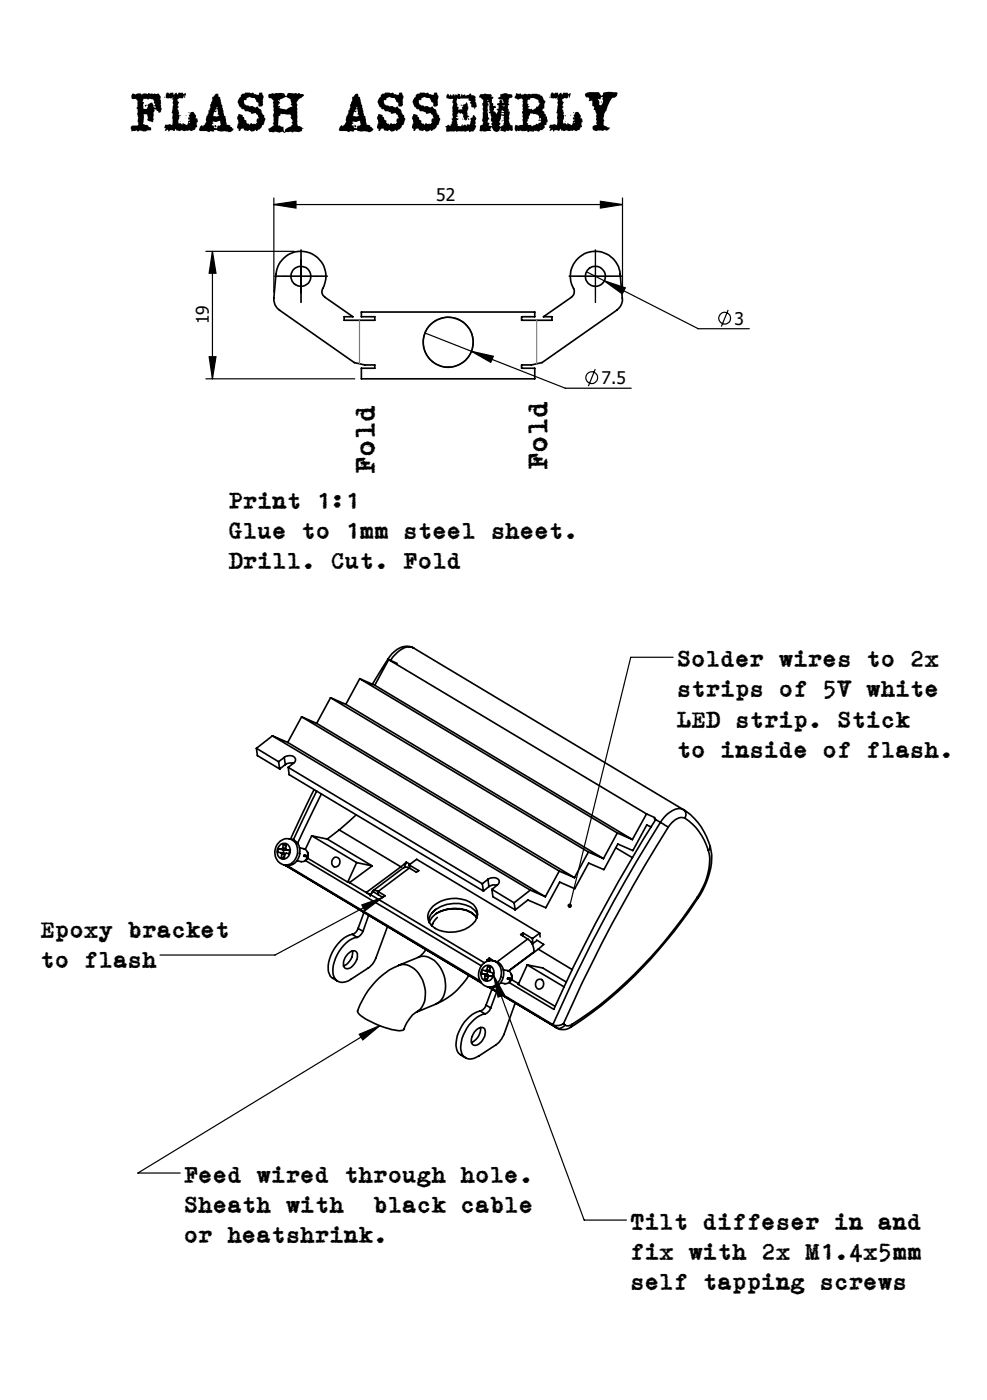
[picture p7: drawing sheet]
<svg xmlns="http://www.w3.org/2000/svg" width="148mm" height="210mm" viewBox="0 0 148 210" stroke-linecap="round" stroke-linejoin="round" font-family="sans-serif">
<g fill="none" stroke="#000" stroke-width=".25">
<path d="M42.5 38.8a3.8 3.8 0 0 1 5-.3 3.8 3.8 0 0 1 .8 4.9v.6l.4 .6 4.2 2.9h-1.3v.5h4.6v-.5h-2v-.7h26v.7h-2v.5h4.6v-.5h-1.3l4.2-2.9a1.16 1.16 0 0 0 .1-1.7 3.7 3.7 0 0 1 2.6-5.1 3.7 3.7 0 0 1 4.6 3.3l.3 3.6a2 2 0 0 1-.8 1.8l-11.2 7.9-1.6 .3h-1.5v.5h2v1.6h-26v-1.6h2v-.5h-1.5l-1.6-.3-11.2-7.9a1.93 1.93 0 0 1-.8-1.8l.4-4.3 .5-1.1zM58.2 98.9l-2.4 3.7M58.2 98.9l.1 .1M58.3 98.9l38.6 23.2M58.3 98.9l-2.1 3.9M58.3 98.9l1.2 .6M62 97.2l40.5 24.3M62 97.2a2.59 2.59 0 0 0-3.2 .9l-.6 .8M62 97.2a2.1 2.1 0 0 0-2.5 .7l-.9 1.2M38.5 112.2l3.3 2.1M38.5 112.2l.1 1.1 3.3 2M40.9 110.4l-2.4 1.8"/>
<path d="M40.9 110.4l38.6 23.1M40.9 110.4l2.2 1M41.8 114.3l.1 1M42.6 113.6a1.14 1.14 0 0 1 1.7 .2l-.1 .5-1 .8M42.6 113.6l-.8 .7M42.6 113.6l.2 1.1M42.8 114.7l-.9 .6M43.1 111.4l38.7 23.1M43.2 115.1l29.1 17.5M43.2 115.1l.2 1.1 29.1 17.5M44 114.5h-.7l-.5 .2M45.2 107.5l-2.1 3.9"/>
<path d="M45.2 107.5l38.7 23.2M45.2 107.5l2.3 1M47.1 118.5l-3.5 7.4M47.5 118.7l-3.5 7.3M47.5 108.5l38.6 23.1M48.2 119.1l-3.6 7.4M49.6 104.7l-2.1 3.8M49.6 104.7l38.6 23.1M49.6 104.7l2.3 .9M51.9 105.6l38.6 23.2M53.9 101.8l-2 3.8M53.9 101.8l38.7 23.1"/>
<path d="M53.9 101.8l2.3 1M56.2 102.8l38.6 23.1M41.7 127.3l.5 .1M41.7 127.3l-.1 .5 .5 .1M41.7 127.3l.8 .2M42.1 126.6a.95 .95 0 0 1 1.1 .1 .95 .95 0 0 1 .3 1.1 .98 .98 0 0 1-1 1.1 .98 .98 0 0 1-.9-1.2 1.47 1.47 0 0 1 .5-1.1zM42.1 127.9l.2 .2M42.1 127.9l.6 .1v.2M42.2 127.4l.5 .1M42.3 128.1l-.1 .6M42.3 128.1l.4 .1M42.4 127.2l-.2 .2"/>
<path d="M42.4 127.2l.5 .1M42.5 126.6h.4l-.1 .6 .2 .3M42.5 126.6l-.1 .6M42.5 126.6l.4 .4M42.5 127.5h.2M42.5 127.5v.5M42.7 128.5l-.5 .2M42.8 129.8l.1 .1M42.9 129.8l.1 .2M42.9 127.3l-.2 .2M42.9 129.9l29.2 17.5M42.9 129.9l.2 .1"/>
<path d="M43 127.5h.5l-.1 .5h-.5l-.2 .2-.1 .6-.4-.1M43 127.5l.4 .1M43.1 129.8l28.9 17.4M43.4 125.8a2.01 2.01 0 0 0-2.1 1.6 2.01 2.01 0 0 0 1.3 2.3M43.4 125.8a1.85 1.85 0 0 1 1.5 2.6 1.77 1.77 0 0 1-2.3 1.3M43.4 125.8a1.93 1.93 0 0 1 .9 3 1.59 1.59 0 0 1-1.7 .9M44.9 127.2a1.12 1.12 0 0 1 1.3 .9l-.1 .3M45.6 128.3h.1M45.6 128.3v.1M45.6 128.4l.5 .1M45.6 128.3l.6 .1M45.8 129.1l26.4 15.8"/>
<path d="M46.1 128.5a.96 .96 0 0 1-.9 .7l-.7-.1M46.1 127.8l.1 .6M46.1 128.5l-.2 .5M46.1 128.7l6 3.6M46.1 128.4l-.5-.1v.1M46.1 128.4h.1M46.7 125.4l2.4 .5M46.7 125.4l-.9 2M46.7 125.4l6.8 4M49.1 125.9l6.7 4M50.1 128.7a.71 .71 0 0 1 .9 .6 .71 .71 0 0 1-.8 .8 .77 .77 0 0 1-.5-.7 .77 .77 0 0 1 .4-.7zM50.9 124.5l-1.8 1.4"/>
<path d="M50.9 124.5l9.2 5.5M52.1 132.3l.3 .1M53.4 122.2l-2.5 2.3M53.5 129.4l-1.4 2.9M53.5 129.4l2.3 .5M53.7 139.3a1.19 1.19 0 0 1-.9 .9M53.7 139.3l.7 .4M54.4 139.7a1.54 1.54 0 0 1-.8 .9M54.6 136.9l-.9 2.4M55.3 137.3l-.9 2.4M55.5 134.2l17.1 10.2M55.5 134.2v.2"/>
<path d="M55.8 129.9l-3.4 2.5M56.7 133.7l-.2-.1a.45 .45 0 0 0-.8 .3M56.7 133.7l1 .7-.3 .2-1.4-.8-.5 .4M56.7 133.7v.5M58.1 139l-1.7 4.7a2.91 2.91 0 0 1-1.2 1.5l-2.6 1.7a1.7 1.7 0 0 1-2.3 0 3.7 3.7 0 0 1 .3-3.7 4.5 4.5 0 0 1 3-2.6M60.1 130l-5.2 3.9 .6 .3-3.1-1.8M60.5 130.2l-4.6 3.4M60.5 130.2l.5-.1 .4 .1M60.9 129.3l-.8 .7M60.9 129.3l.6 .3M60.9 129.3l-.3 .8M61.3 129.7l1.5 .9-.4 .2-1-.6"/>
<path d="M61.3 129.7l1.2-.8 18.4 11.1M61.3 129.7l.1 .5M61.4 130.2l-4.7 3.5M64.8 136.9a4.9 4.9 0 0 1 5.8-.8l.6 .5 .4 .7M64.9 138.6l-.2 .2M64.9 135.9a5 5 0 0 1 6.1-.2 1.91 1.91 0 0 1-.2 2.9 4.9 4.9 0 0 1-6 .3 1.89 1.89 0 0 1 .1-3zM65.3 136.4l-.1 .1a2.08 2.08 0 0 0-.9 1.8M65.4 137a5.5 5.5 0 0 1 5.3-.1l.8 .8M65.4 137l-.6 .6-.4 .8M65.6 137.6l-.7 .8-.2 .5M72.3 132.6l.2 1.1M73.2 131.9a1.18 1.18 0 0 1 1.7 .2l-.1 .5-1 .8"/>
<path d="M73.2 131.9l-.9 .7M73.2 131.9l.1 1.1M73.3 133l-.8 .7M73.8 133.4l.1 1.1 3.4 2M73.8 133.4l3.3 2M74.5 132.8a1.3 1.3 0 0 0-1.2 .2M77.1 135.4l.2 1.1M78.4 139.9l1.4 .9M78.4 139.9l-.3 .3 1 .7M78.4 139.9l.1 .5M79.5 133.5l-2.4 1.9M79.5 133.5l2.3 1"/>
<path d="M80.9 140l-1.1 .8M80.9 140l.1 .5M83.9 130.7l-2.1 3.8M83.9 130.7l2.2 .9M88.2 127.8l-2.1 3.8M88.2 127.8l2.3 1M92.3 127.2l2.5 1.4M92.6 124.9l-2.1 3.9M92.6 124.9l2.2 1M96.9 122.1l-2.1 3.8M96.9 122.1l1.3 .6M97.6 124l-.6-.3-2.1 3.9-2.3-1-2 3.8-2.3-.9-2.1 3.8-2.3-1-2.1 3.9-2.6-1.2-1.9 1.5"/>
<path d="M98.1 122.8l.2 .1M98.3 122.9a229 229 0 0 0-15.3 28.5l-6.7-4M98.3 122.9l.7 .5M99 123.4a234.6 234.6 0 0 0-16.1 30.3M99 123.4l1.2 .7M100.2 124.1a224.4 224.4 0 0 0-15.7 29.5M102.5 121.5a1.87 1.87 0 0 0-2.1 .3l-.7 .7-.7 .9M102.5 121.5a.94 .94 0 0 1 .2 1.2M102.5 121.5a9.5 9.5 0 0 1 4 5.4M102.7 122.7a8.7 8.7 0 0 1 3.5 4.9M102.7 122.7a1.91 1.91 0 0 0-2.2 1l-.3 .4M104.6 134.6a66.8 66.8 0 0 1-17.5 18.2l-1.3 .9"/>
<path d="M104.6 134.6l.1 .1M104.7 134.7a67.3 67.3 0 0 1-18.4 19l-.7 .4M106.2 127.6a8.5 8.5 0 0 1-1.2 6.3l-.4 .7M106.5 126.9a8.5 8.5 0 0 1-.9 6.1l-.9 1.7M106.5 126.9l-.1 .4-.2 .3M52.2 143.1a.79 .79 0 0 1 .7-.5 .79 .79 0 0 1 .7 .4 2.19 2.19 0 0 1-1.4 2.3 .57 .57 0 0 1-.7-.7 2.11 2.11 0 0 1 .7-1.5zM52.8 140.2a5.4 5.4 0 0 0-3.5 4.1 2.17 2.17 0 0 0 1.3 2.9M52.8 140.2l.8 .4M52.8 142.6a2.13 2.13 0 0 1-1.3 2.3M59.8 144.8a11.2 11.2 0 0 0-6.2 7 5.9 5.9 0 0 0 2.6 1.8 7.9 7.9 0 0 0 4.2 .9h.1a5.5 5.5 0 0 1 2.5-3.1 4.5 4.5 0 0 0-.2-5.4 2.68 2.68 0 0 0-3-1.2l3-1.2a2.65 2.65 0 0 1 3 1.2 4.7 4.7 0 0 1 .5 5l-.3 .3-.6 .5-3 1.2M63.9 142.4l-.7 .9-.5 .3M70.3 146.3a10.4 10.4 0 0 1-5 4.3"/>
<path d="M71.4 154.5a.77 .77 0 0 1 .7-.4 .77 .77 0 0 1 .6 .4 1.99 1.99 0 0 1-1.6 2.3 .91 .91 0 0 1-.3-1.3zM72 151.7a5.4 5.4 0 0 0-3.6 5.5 1.78 1.78 0 0 0 1.4 1.5M72 151.7l.7 .4M72 154.1a2.26 2.26 0 0 1-1.3 2.3M72.2 146l.4 .1M72.2 146l.8 .2M72.6 145.1a.92 .92 0 0 1 1-.2 .92 .92 0 0 1 .5 1 1.03 1.03 0 0 1-.6 1.1 1.03 1.03 0 0 1-1.2-.2 1.35 1.35 0 0 1 .3-1.7zM72.6 146.1l.2 .3M72.6 146.1l.6 .2M72.8 145.6l-.5-.1-.1 .5M72.8 146.4l-.2 .6M72.8 145.6l.5 .1h.1"/>
<path d="M72.8 146.4l.4 .1M72.9 150.8a1.36 1.36 0 0 1-.9 .9M72.9 150.8l.7 .4M73 145.5l-.2 .1M73 145.5h.4M73 146.2l.2 .1M73.1 146.8l-.5 .2M73.1 145.7l-.1 .5M73.2 144.9l.4 .1-.2 .6 .1 .2 .5 .2-.1 .5-.5-.1M73.2 144.9l-.2 .6M73.2 144.9l.3 .3M73.2 146.3l.1 .1"/>
<path d="M73.3 148.1l10.3 6.1M73.3 148.1l10.1 6.1M73.4 143.7l.7 .5M73.4 143.7l-.4 .3 .3 .1M73.4 143.7v.4M73.4 146.4l-.2 .1-.2 .6-.4-.1M73.4 146.4l.5 .1M73.6 151.2a1.36 1.36 0 0 1-.9 .9M73.6 148.1l9.3 5.6M73.8 148.4l-.9 2.4M73.9 144.1a2.03 2.03 0 0 0-2.1 1.4 2.03 2.03 0 0 0 .8 2.3l.5 .2M73.9 144.1a1.88 1.88 0 0 1 1.4 2.9 1.75 1.75 0 0 1-2.2 1.1 2.02 2.02 0 0 0 2-2.8 1.6 1.6 0 0 0-1.2-1.2z"/>
<path d="M74.5 148.8l-.9 2.4M75.5 145.5a1.17 1.17 0 0 1 1.2 .7v.6M76.1 146.8h.1M76.1 146.8l.6 .2M76.2 146.7l-.1 .2 .5 .1M76.2 146.7l.5 .1M76.2 146.7l-.1 .1M76.4 146.7l1.4 .9M76.6 147a.92 .92 0 0 1-.9 .6l-.6-.2M76.6 147h.1M76.7 146.1l.1 .4-.1 .3M76.7 147l-.3 .3"/>
<path d="M77.3 150.5l-1.7 4.7a4 4 0 0 1-1.2 1.5l-2.6 1.7a1.75 1.75 0 0 1-2.4 0 4.1 4.1 0 0 1 .6-4.2l.7-.9a3.7 3.7 0 0 1 2-1.2M79.1 144.7l-1.4 3 5.5 3.2M79.1 144.7l5.5 3.3M79.1 144.7l2.3 .5 3.5 2.1M79.1 140.9a2.06 2.06 0 0 1 1 1.9M79.1 140.9l-4.6 3.4M79.7 141.4l.2 .1M79.8 140.8l.1 .7M79.9 141.5l-.1 .1M80.1 142.8l-.1 .1M80.1 142.8l-3.9 2.9M80.4 141.1l-.5 .4"/>
<path d="M80.5 141l1 .7-.8 .7M80.6 147a.67 .67 0 0 1 .8 .2 .67 .67 0 0 1 0 .9 .62 .62 0 0 1-.9 .2 .62 .62 0 0 1-.2-.9zM80.7 142.4l-4.4 3.3M80.7 142.4l5.1 3M82.9 153.7l.5 .5M84.5 153.6l-.8 .2-.8-.1M84.5 153.6l.2 .1M84.7 153.7a1.03 1.03 0 0 1-1.3 .5M85.6 154.1a1.93 1.93 0 0 1-2.2 .1M85.8 153.7a.89 .89 0 0 1-1.1 0M85.8 153.7l-.1 .2-.1 .2"/>
<circle cx="45.1" cy="41.5" r="1.49"/>
<circle cx="67.2" cy="51.3" r="3.8"/>
<circle cx="89.3" cy="41.4" r="1.51"/>
</g>
<g fill="none" stroke="#000" stroke-width=".18">
<path d="M30.9 37.7h13.2M31.9 37.7v19.1M31.9 37.7l.5 3.3h-1zM41.1 30.7l3.3-.5v1zM41.1 29.7v14.2M41.1 30.7h52.2M45.1 38.9v5M89.3 38.9v5M90 30.2l3.3 .5-3.3 .5zM93.3 29.7v14.2M30.9 56.8h22.3M31.4 53.5h1l-.5 3.3z"/>
<path d="M42.6 41.4h5M63.7 49.9l21.1 8.3h9.9M70.7 52.7l3.3 .7-.4 1zM86.8 41.4h5M87.9 40.8l2.7 1.3M89.3 55.4l-1.1 2.5M90.6 42.1l3.2 1.1-.5 .9zM90.6 42.1l14.1 7.2h7.7M109.2 46.5l-1 2.5M100.9 98.6h-6.3l-9.2 37.2M54.3 135.7l3.1-1.1-2.7 2zM57.4 134.6l-16.2 8.7h-17.2"/>
<path d="M53.9 155.1l3.1-1.3-2.6 2.2zM57 153.8l-36.3 22.2h6.3M74 146.3l1.6 2.9-.9 .4zM74 146.3l13.6 36.7h6.3"/>
<circle cx="67.2" cy="51.3" r="3.8"/>
<circle cx="88.7" cy="56.6" r=".88"/>
<circle cx="108.7" cy="47.7" r=".88"/>
</g>
<path d="M45.1 38.9v-1.5M89.3 38.9v-1.5M42.6 41.4h-1.5M45.1 43.9v1.5M47.6 41.4h1.5M86.8 41.4h-1.5M89.3 43.9v1.5M91.8 41.4h1.5" fill="none" stroke="#000" stroke-width=".18" stroke-dasharray="15.2 1.3 1.3 1.3" stroke-linecap="butt"/>
<path d="M53.9 48v6.6M80.5 48v6.6" fill="none" stroke="#808080" stroke-width=".18"/>
<g fill="#000">
<path d="M70.7 52.7l3.3 .7-.4 1zM90.6 42.1l3.2 1.1-.5 .9z"/>
<path d="M90 30.2l3.3 .5-3.3 .5zM41.1 30.7l3.3-.5v1z"/>
<path d="M31.4 53.5h1l-.5 3.3zM31.9 37.7l.5 3.3h-1z"/>
<path d="M54.3 135.7l3.1-1.1-2.7 2zM85.2 135.6a.39 .39 0 0 0 .2 .6v-.4v.4a.35 .35 0 0 0 .3-.5 .35 .35 0 0 0-.5-.1zM53.9 155.1l3.1-1.3-2.6 2.2zM74 146.3l1.6 2.9-.9 .4z"/>
</g>
<text font-size="8.5" x="19.3" y="19.8">FLASH ASSEMBLY</text>
<g font-size="4.2">
<text x="56.3" y="71.2" transform="rotate(-90 56.3 71.2)">Fold</text>
<text x="82.2" y="70.5" transform="rotate(-90 82.2 70.5)">Fold</text>
</g>
<g font-size="3.5">
<text x="34.2" y="76.4">Print 1:1</text>
<text x="34.2" y="80.9">Glue to 1mm steel sheet.</text>
<text x="34.2" y="85.4">Drill. Cut. Fold</text>
<text x="101.5" y="100.1">Solder wires to 2x</text>
<text x="101.5" y="104.6">strips of 5V white</text>
<text x="101.5" y="109.1">LED strip. Stick</text>
<text x="101.5" y="113.7">to inside of flash.</text>
<text x="6" y="140.7">Epoxy bracket</text>
<text x="6" y="145.2">to flash</text>
<text x="27.5" y="177.5">Feed wired through hole.</text>
<text x="27.5" y="182">Sheath with</text>
<text x="56" y="182">black cable</text>
<text x="94.5" y="184.5">Tilt diffeser in and</text>
<text x="27.5" y="186.5">or heatshrink.</text>
<text x="94.5" y="189">fix with 2x M1.4x5mm</text>
<text x="94.5" y="193.6">self tapping screws</text>
</g>
<g font-size="2.6">
<text x="65.4" y="30.1">52</text>
<text x="31.3" y="48.6" transform="rotate(-90 31.3 48.6)">19</text>
<text x="110.1" y="48.7">3</text>
<text x="90.2" y="57.7">7.5</text>
</g>
</svg>
